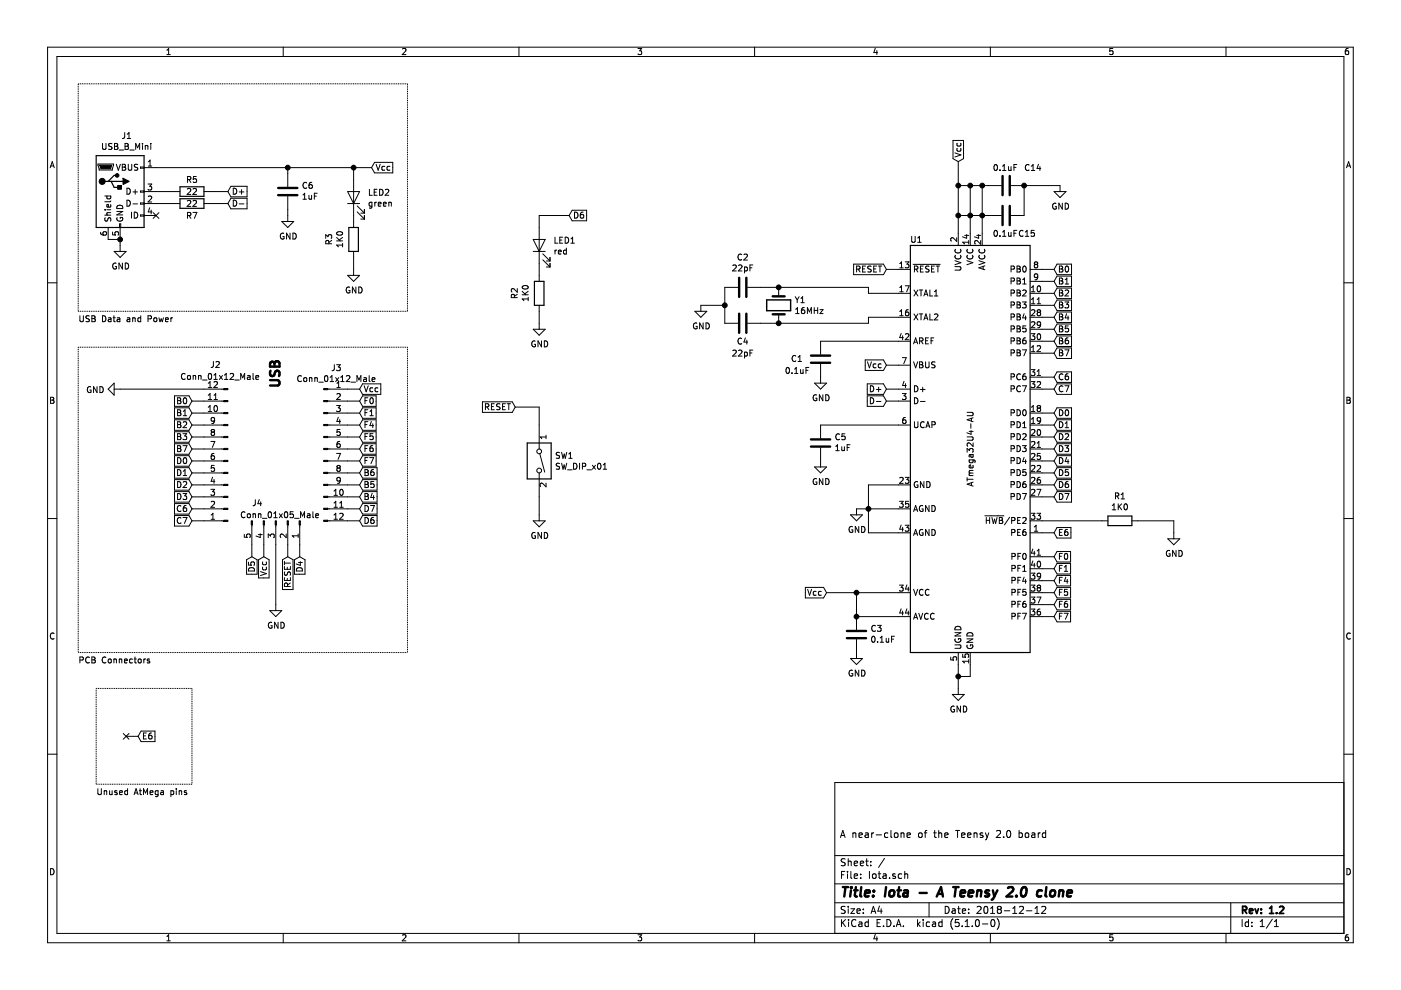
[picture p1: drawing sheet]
EESchema Schematic File Version 4
LIBS:Iota-cache
EELAYER 29 0
EELAYER END
$Descr A4 11693 8268
encoding utf-8
Sheet 1 1
Title "Iota - A Teensy 2.0 clone"
Date "2018-12-12"
Rev "1.2"
Comp ""
Comment1 "A near-clone of the Teensy 2.0 board"
Comment2 ""
Comment3 ""
Comment4 ""
$EndDescr
$Comp
L Connector:Conn_01x12_Male J3
U 1 1
P 2700 3750
F 0 "J3" H 2806 4428 50  0000 C CNN
F 1 "Conn_01x12_Male" H 2806 4337 50  0000 C CNN
F 2 "Connectors_Samtec:SL-112-X-XX_1x12" H 2700 3750 50  0001 C CNN
F 3 "~" H 2700 3750 50  0001 C CNN
	1    2700 3750
	1    0    0    -1  
$EndComp
$Comp
L Connector:Conn_01x12_Male J2
U 1 1
P 1900 3850
F 0 "J2" H 2050 3050 50  0000 R CNN
F 1 "Conn_01x12_Male" H 2300 3150 50  0000 R CNN
F 2 "Connectors_Samtec:SL-112-X-XX_1x12" H 1900 3850 50  0001 C CNN
F 3 "~" H 1900 3850 50  0001 C CNN
	1    1900 3850
	-1   0    0    1   
$EndComp
Text GLabel 8800 2350 2    50   Input ~ 0
B1
Text GLabel 8800 2450 2    50   Input ~ 0
B2
Text GLabel 8800 2550 2    50   Input ~ 0
B3
Wire Wire Line
	8700 2350 8800 2350
Wire Wire Line
	8700 2450 8800 2450
Wire Wire Line
	8700 2550 8800 2550
Text GLabel 8800 2650 2    50   Input ~ 0
B4
Wire Wire Line
	8700 2650 8800 2650
Text GLabel 8800 2750 2    50   Input ~ 0
B5
Wire Wire Line
	8700 2750 8800 2750
Text GLabel 8800 2850 2    50   Input ~ 0
B6
Wire Wire Line
	8700 2850 8800 2850
Text GLabel 8800 3150 2    50   Input ~ 0
C6
Wire Wire Line
	8700 3150 8800 3150
Text GLabel 8800 3450 2    50   Input ~ 0
D0
Wire Wire Line
	8700 3450 8800 3450
Text GLabel 8800 3550 2    50   Input ~ 0
D1
Wire Wire Line
	8700 3550 8800 3550
Text GLabel 8800 3650 2    50   Input ~ 0
D2
Wire Wire Line
	8700 3650 8800 3650
Text GLabel 8800 3750 2    50   Input ~ 0
D3
Wire Wire Line
	8700 3750 8800 3750
Text GLabel 8800 4150 2    50   Input ~ 0
D7
Wire Wire Line
	8700 4150 8800 4150
Wire Wire Line
	9800 4350 9800 4450
$Comp
L power:GND #PWR0101
U 1 1
P 9800 4450
F 0 "#PWR0101" H 9800 4200 50  0001 C CNN
F 1 "GND" H 9805 4277 50  0000 C CNN
F 2 "" H 9800 4450 50  0001 C CNN
F 3 "" H 9800 4450 50  0001 C CNN
	1    9800 4450
	1    0    0    -1  
$EndComp
Text GLabel 8800 4450 2    50   Input ~ 0
E6
Wire Wire Line
	8700 4450 8800 4450
Text GLabel 8800 4850 2    50   Input ~ 0
F4
Wire Wire Line
	8700 4850 8800 4850
Text GLabel 8800 4950 2    50   Input ~ 0
F5
Wire Wire Line
	8700 4950 8800 4950
Text GLabel 8800 5050 2    50   Input ~ 0
F6
Wire Wire Line
	8700 5050 8800 5050
Text GLabel 8800 5150 2    50   Input ~ 0
F7
Wire Wire Line
	8700 5150 8800 5150
$Comp
L Device:Crystal Y1
U 1 1
P 6500 2550
F 0 "Y1" V 6454 2681 50  0000 L CNN
F 1 "16MHz" V 6545 2681 50  0000 L CNN
F 2 "Crystals:Crystal_SMD_0603-2pin_6.0x3.5mm" H 6500 2550 50  0001 C CNN
F 3 "~" H 6500 2550 50  0001 C CNN
	1    6500 2550
	0    1    1    0   
$EndComp
Wire Wire Line
	7250 2400 7250 2450
Wire Wire Line
	7250 2450 7500 2450
Wire Wire Line
	7250 2700 7250 2650
Wire Wire Line
	7250 2650 7500 2650
$Comp
L Device:C C2
U 1 1
P 6200 2400
F 0 "C2" V 5948 2400 50  0000 C CNN
F 1 "22pF" V 6039 2400 50  0000 C CNN
F 2 "Capacitors_SMD:C_0805" H 6238 2250 50  0001 C CNN
F 3 "~" H 6200 2400 50  0001 C CNN
	1    6200 2400
	0    1    1    0   
$EndComp
$Comp
L Device:C C4
U 1 1
P 6200 2700
F 0 "C4" V 6350 2700 50  0000 C CNN
F 1 "22pF" V 6450 2700 50  0000 C CNN
F 2 "Capacitors_SMD:C_0805" H 6238 2550 50  0001 C CNN
F 3 "~" H 6200 2700 50  0001 C CNN
	1    6200 2700
	0    1    1    0   
$EndComp
Wire Wire Line
	6350 2400 6500 2400
Wire Wire Line
	6350 2700 6500 2700
$Comp
L power:GND #PWR0106
U 1 1
P 5850 2550
F 0 "#PWR0106" H 5850 2300 50  0001 C CNN
F 1 "GND" H 5855 2377 50  0000 C CNN
F 2 "" H 5850 2550 50  0001 C CNN
F 3 "" H 5850 2550 50  0001 C CNN
	1    5850 2550
	1    0    0    -1  
$EndComp
Wire Wire Line
	6050 2400 6050 2550
Connection ~ 6050 2550
Wire Wire Line
	6050 2550 6050 2700
$Comp
L Device:C C1
U 1 1
P 6850 3000
F 0 "C1" H 7100 3000 50  0000 R CNN
F 1 "0.1uF" H 7150 3100 50  0000 R CNN
F 2 "Capacitors_SMD:C_0805" H 6888 2850 50  0001 C CNN
F 3 "~" H 6850 3000 50  0001 C CNN
	1    6850 3000
	-1   0    0    1   
$EndComp
$Comp
L power:GND #PWR0108
U 1 1
P 6850 3150
F 0 "#PWR0108" H 6850 2900 50  0001 C CNN
F 1 "GND" H 6855 2977 50  0000 C CNN
F 2 "" H 6850 3150 50  0001 C CNN
F 3 "" H 6850 3150 50  0001 C CNN
	1    6850 3150
	1    0    0    -1  
$EndComp
Text GLabel 7400 3050 0    50   Input ~ 0
Vcc
Wire Wire Line
	7400 3050 7500 3050
$Comp
L Device:C C5
U 1 1
P 6850 3700
F 0 "C5" H 6735 3654 50  0000 R CNN
F 1 "1uF" H 6735 3745 50  0000 R CNN
F 2 "Capacitors_SMD:C_0805" H 6888 3550 50  0001 C CNN
F 3 "~" H 6850 3700 50  0001 C CNN
	1    6850 3700
	-1   0    0    1   
$EndComp
$Comp
L power:GND #PWR0109
U 1 1
P 6850 3850
F 0 "#PWR0109" H 6850 3600 50  0001 C CNN
F 1 "GND" H 6855 3677 50  0000 C CNN
F 2 "" H 6850 3850 50  0001 C CNN
F 3 "" H 6850 3850 50  0001 C CNN
	1    6850 3850
	1    0    0    -1  
$EndComp
Text GLabel 7400 3250 0    50   Input ~ 0
D+
Wire Wire Line
	7400 3250 7500 3250
Text GLabel 7400 3350 0    50   Input ~ 0
D-
Wire Wire Line
	7400 3350 7500 3350
Wire Wire Line
	5850 2550 6050 2550
Connection ~ 6500 2400
Connection ~ 6500 2700
Wire Wire Line
	6500 2400 7250 2400
Wire Wire Line
	6500 2700 7250 2700
$Comp
L Device:C C6
U 1 1
P 2400 1600
F 0 "C6" H 2285 1554 50  0000 R CNN
F 1 "1uF" H 2285 1645 50  0000 R CNN
F 2 "Capacitors_SMD:C_0805" H 2438 1450 50  0001 C CNN
F 3 "~" H 2400 1600 50  0001 C CNN
	1    2400 1600
	-1   0    0    1   
$EndComp
$Comp
L power:GND #PWR0111
U 1 1
P 2400 1800
F 0 "#PWR0111" H 2400 1550 50  0001 C CNN
F 1 "GND" H 2405 1627 50  0000 C CNN
F 2 "" H 2400 1800 50  0001 C CNN
F 3 "" H 2400 1800 50  0001 C CNN
	1    2400 1800
	1    0    0    -1  
$EndComp
Text GLabel 1900 1700 2    50   Input ~ 0
D-
$Comp
L Device:R R7
U 1 1
P 1600 1700
F 0 "R7" V 1700 1700 50  0000 C CNN
F 1 "22" V 1600 1700 50  0000 C CNN
F 2 "Resistors_SMD:R_0805" V 1530 1700 50  0001 C CNN
F 3 "~" H 1600 1700 50  0001 C CNN
	1    1600 1700
	0    1    1    0   
$EndComp
Wire Wire Line
	1300 1600 1450 1600
NoConn ~ 1300 1800
$Comp
L power:GND #PWR0112
U 1 1
P 1000 2050
F 0 "#PWR0112" H 1000 1800 50  0001 C CNN
F 1 "GND" H 1005 1877 50  0000 C CNN
F 2 "" H 1000 2050 50  0001 C CNN
F 3 "" H 1000 2050 50  0001 C CNN
	1    1000 2050
	1    0    0    -1  
$EndComp
Wire Wire Line
	1000 2000 1000 2050
$Comp
L Device:R R5
U 1 1
P 1600 1600
F 0 "R5" V 1500 1600 50  0000 C CNN
F 1 "22" V 1600 1600 50  0000 C CNN
F 2 "Resistors_SMD:R_0805" V 1530 1600 50  0001 C CNN
F 3 "~" H 1600 1600 50  0001 C CNN
	1    1600 1600
	0    1    1    0   
$EndComp
Wire Wire Line
	1300 1700 1450 1700
Wire Wire Line
	1750 1700 1900 1700
Text GLabel 1900 1600 2    50   Input ~ 0
D+
Wire Wire Line
	1750 1600 1900 1600
Text GLabel 3100 1400 2    50   Input ~ 0
Vcc
$Comp
L Device:C C3
U 1 1
P 7150 5300
F 0 "C3" H 7035 5254 50  0000 R CNN
F 1 "0.1uF" H 7035 5345 50  0000 R CNN
F 2 "Capacitors_SMD:C_0805" H 7188 5150 50  0001 C CNN
F 3 "~" H 7150 5300 50  0001 C CNN
	1    7150 5300
	-1   0    0    1   
$EndComp
Text GLabel 3000 3450 2    50   Input ~ 0
F1
Wire Wire Line
	2900 3450 3000 3450
Text GLabel 7400 2250 0    50   Input ~ 0
RESET
Text GLabel 3000 3650 2    50   Input ~ 0
F5
Wire Wire Line
	2900 3650 3000 3650
Text GLabel 3000 3750 2    50   Input ~ 0
F6
Text GLabel 3000 3850 2    50   Input ~ 0
F7
Text GLabel 3000 3950 2    50   Input ~ 0
B6
Text GLabel 3000 4050 2    50   Input ~ 0
B5
Text GLabel 3000 4150 2    50   Input ~ 0
B4
Text GLabel 3000 4250 2    50   Input ~ 0
D7
Text GLabel 3000 4350 2    50   Input ~ 0
D6
Wire Wire Line
	2900 3750 3000 3750
Wire Wire Line
	2900 3850 3000 3850
Wire Wire Line
	2900 3950 3000 3950
Wire Wire Line
	2900 4050 3000 4050
Wire Wire Line
	2900 4150 3000 4150
Wire Wire Line
	2900 4250 3000 4250
Wire Wire Line
	2900 4350 3000 4350
Text GLabel 1600 3350 0    50   Input ~ 0
B0
$Comp
L power:GND #PWR0119
U 1 1
P 1000 3250
F 0 "#PWR0119" H 1000 3000 50  0001 C CNN
F 1 "GND" V 1005 3122 50  0000 R CNN
F 2 "" H 1000 3250 50  0001 C CNN
F 3 "" H 1000 3250 50  0001 C CNN
	1    1000 3250
	0    1    1    0   
$EndComp
Wire Wire Line
	1600 3350 1700 3350
Text GLabel 1600 3650 0    50   Input ~ 0
B3
Text GLabel 1600 3750 0    50   Input ~ 0
B7
Text GLabel 1600 3850 0    50   Input ~ 0
D0
Text GLabel 1600 3950 0    50   Input ~ 0
D1
Text GLabel 1600 4050 0    50   Input ~ 0
D2
Text GLabel 1600 4150 0    50   Input ~ 0
D3
Text GLabel 1600 4250 0    50   Input ~ 0
C6
Text GLabel 1600 4350 0    50   Input ~ 0
C7
Wire Wire Line
	1600 3650 1700 3650
Wire Wire Line
	1600 3750 1700 3750
Wire Wire Line
	1600 3850 1700 3850
Wire Wire Line
	1600 3950 1700 3950
Wire Wire Line
	1600 4050 1700 4050
Wire Wire Line
	1600 4150 1700 4150
Wire Wire Line
	1600 4250 1700 4250
Wire Wire Line
	1600 4350 1700 4350
$Comp
L power:GND #PWR0110
U 1 1
P 8000 5750
F 0 "#PWR0110" H 8000 5500 50  0001 C CNN
F 1 "GND" H 8005 5577 50  0000 C CNN
F 2 "" H 8000 5750 50  0001 C CNN
F 3 "" H 8000 5750 50  0001 C CNN
	1    8000 5750
	1    0    0    -1  
$EndComp
Wire Wire Line
	8100 5550 8100 5650
Wire Wire Line
	8100 5650 8000 5650
Wire Wire Line
	8000 5650 8000 5750
Wire Wire Line
	8000 5550 8000 5650
Connection ~ 8000 5650
Text GLabel 8800 3250 2    50   Input ~ 0
C7
Wire Wire Line
	8700 3250 8800 3250
Text GLabel 8800 2950 2    50   Input ~ 0
B7
Wire Wire Line
	8700 2950 8800 2950
Text GLabel 1150 6150 2    50   Input ~ 0
E6
Text GLabel 8800 4050 2    50   Input ~ 0
D6
Wire Wire Line
	8700 4050 8800 4050
Text GLabel 8800 4750 2    50   Input ~ 0
F1
Text GLabel 8800 4650 2    50   Input ~ 0
F0
Wire Wire Line
	8700 4650 8800 4650
Wire Wire Line
	8700 4750 8800 4750
Wire Wire Line
	1050 6150 1150 6150
Wire Notes Line
	800  5750 1600 5750
Wire Notes Line
	1600 5750 1600 6550
Wire Notes Line
	1600 6550 800  6550
Wire Notes Line
	800  6550 800  5750
Text Notes 800  6650 0    50   ~ 0
Unused AtMega pins
$Comp
L Connector:USB_B_Mini J1
U 1 1
P 1000 1600
F 0 "J1" H 1055 2067 50  0000 C CNN
F 1 "USB_B_Mini" H 1055 1976 50  0000 C CNN
F 2 "Connectors:USB_Mini-B" H 1150 1550 50  0001 C CNN
F 3 "~" H 1150 1550 50  0001 C CNN
	1    1000 1600
	1    0    0    -1  
$EndComp
Wire Wire Line
	900  2000 1000 2000
Connection ~ 1000 2000
$Comp
L power:GND #PWR0122
U 1 1
P 7150 4250
F 0 "#PWR0122" H 7150 4000 50  0001 C CNN
F 1 "GND" H 7155 4077 50  0000 C CNN
F 2 "" H 7150 4250 50  0001 C CNN
F 3 "" H 7150 4250 50  0001 C CNN
	1    7150 4250
	1    0    0    -1  
$EndComp
Wire Wire Line
	7150 4250 7250 4250
Wire Wire Line
	7500 4050 7250 4050
Wire Wire Line
	7250 4050 7250 4250
Connection ~ 7250 4250
Wire Wire Line
	7250 4250 7500 4250
Wire Wire Line
	7500 4450 7250 4450
Wire Wire Line
	7250 4450 7250 4250
$Comp
L Iota:ATmega32U4-AU U1
U 1 1
P 8100 3750
F 0 "U1" H 7650 5500 50  0000 C CNN
F 1 "ATmega32U4-AU" V 8100 3750 50  0000 C CNN
F 2 "Housings_QFP:TQFP-44_10x10mm_Pitch0.8mm" H 8100 3750 50  0001 C CIN
F 3 "http://ww1.microchip.com/downloads/en/DeviceDoc/Atmel-7766-8-bit-AVR-ATmega16U4-32U4_Datasheet.pdf" H 8100 3750 50  0001 C CNN
	1    8100 3750
	1    0    0    -1  
$EndComp
Wire Wire Line
	7150 5150 7500 5150
Wire Wire Line
	7500 4950 7150 4950
Wire Wire Line
	7150 4950 7150 5150
$Comp
L Device:C C14
U 1 1
P 8400 1550
F 0 "C14" V 8250 1850 50  0000 R CNN
F 1 "0.1uF" V 8250 1650 50  0000 R CNN
F 2 "Capacitors_SMD:C_0805" H 8438 1400 50  0001 C CNN
F 3 "~" H 8400 1550 50  0001 C CNN
	1    8400 1550
	0    1    1    0   
$EndComp
Text GLabel 8000 1350 1    50   Input ~ 0
Vcc
Connection ~ 7150 5150
$Comp
L power:GND #PWR0103
U 1 1
P 7150 5450
F 0 "#PWR0103" H 7150 5200 50  0001 C CNN
F 1 "GND" H 7155 5277 50  0000 C CNN
F 2 "" H 7150 5450 50  0001 C CNN
F 3 "" H 7150 5450 50  0001 C CNN
	1    7150 5450
	1    0    0    -1  
$EndComp
Wire Notes Line
	650  2600 650  700 
Text Notes 650  2700 0    50   ~ 0
USB Data and Power
$Comp
L Device:R R1
U 1 1
P 9350 4350
F 0 "R1" V 9143 4350 50  0000 C CNN
F 1 "1K0" V 9234 4350 50  0000 C CNN
F 2 "Resistors_SMD:R_0805" V 9280 4350 50  0001 C CNN
F 3 "~" H 9350 4350 50  0001 C CNN
	1    9350 4350
	0    1    1    0   
$EndComp
Wire Wire Line
	8700 4350 9200 4350
Wire Wire Line
	9500 4350 9800 4350
Wire Wire Line
	6850 2850 7500 2850
Wire Wire Line
	7400 2250 7500 2250
Wire Wire Line
	6850 3550 7500 3550
Text GLabel 8800 2250 2    50   Input ~ 0
B0
Wire Wire Line
	8700 2250 8800 2250
Text Notes 2350 3250 1    79   ~ 16
USB
Text GLabel 6900 4950 0    50   Input ~ 0
Vcc
Wire Wire Line
	6900 4950 7150 4950
Connection ~ 7150 4950
Wire Wire Line
	8000 1350 8000 1550
Wire Wire Line
	8000 1550 8100 1550
Connection ~ 8000 1550
Wire Wire Line
	8000 1550 8000 1800
Wire Wire Line
	8100 1950 8100 1800
Connection ~ 8100 1550
Wire Wire Line
	8100 1550 8200 1550
Wire Wire Line
	8200 1950 8200 1800
Connection ~ 8200 1550
Wire Wire Line
	8200 1550 8250 1550
Text GLabel 3000 3250 2    50   Input ~ 0
Vcc
Wire Wire Line
	2900 3250 3000 3250
Text GLabel 3000 3350 2    50   Input ~ 0
F0
Wire Wire Line
	2900 3350 3000 3350
Text GLabel 3000 3550 2    50   Input ~ 0
F4
Wire Wire Line
	2900 3550 3000 3550
Wire Wire Line
	1000 3250 1700 3250
Text GLabel 1600 3450 0    50   Input ~ 0
B1
Wire Wire Line
	1600 3450 1700 3450
Text GLabel 1600 3550 0    50   Input ~ 0
B2
Wire Wire Line
	1600 3550 1700 3550
Wire Wire Line
	8700 3950 8800 3950
Text GLabel 8800 3950 2    50   Input ~ 0
D5
Wire Wire Line
	8700 3850 8800 3850
Text GLabel 8800 3850 2    50   Input ~ 0
D4
Wire Wire Line
	1300 1400 2400 1400
Wire Wire Line
	2400 1450 2400 1400
Connection ~ 2400 1400
Wire Wire Line
	2400 1400 2950 1400
Wire Wire Line
	2400 1750 2400 1800
$Comp
L Connector:Conn_01x05_Male J4
U 1 1
P 2300 4350
F 0 "J4" V 2150 4150 50  0000 L CNN
F 1 "Conn_01x05_Male" V 2250 4050 50  0000 L CNN
F 2 "Connectors_Samtec:SL-105-X-XX_1x05" H 2300 4350 50  0001 C CNN
F 3 "~" H 2300 4350 50  0001 C CNN
	1    2300 4350
	0    1    1    0   
$EndComp
Text GLabel 2100 4650 3    50   Input ~ 0
D5
Text GLabel 2200 4650 3    50   Input ~ 0
Vcc
$Comp
L power:GND #PWR0104
U 1 1
P 2300 5050
F 0 "#PWR0104" H 2300 4800 50  0001 C CNN
F 1 "GND" H 2305 4877 50  0000 C CNN
F 2 "" H 2300 5050 50  0001 C CNN
F 3 "" H 2300 5050 50  0001 C CNN
	1    2300 5050
	1    0    0    -1  
$EndComp
Text GLabel 2400 4650 3    50   Input ~ 0
RESET
Text GLabel 2500 4650 3    50   Input ~ 0
D4
Wire Wire Line
	2100 4550 2100 4650
Wire Wire Line
	2200 4550 2200 4650
Wire Wire Line
	2300 4550 2300 5050
Wire Wire Line
	2400 4550 2400 4650
Wire Wire Line
	2500 4550 2500 4650
Wire Notes Line
	650  2900 650  5450
NoConn ~ 1050 6150
$Comp
L Device:LED LED1
U 1 1
P 4500 2050
F 0 "LED1" V 4538 1932 50  0000 R CNN
F 1 "red" V 4447 1932 50  0000 R CNN
F 2 "LEDs:LED_Rectangular_W3.9mm_H1.8mm" H 4500 2050 50  0001 C CNN
F 3 "~" H 4500 2050 50  0001 C CNN
	1    4500 2050
	0    -1   -1   0   
$EndComp
$Comp
L Device:R R2
U 1 1
P 4500 2450
F 0 "R2" V 4293 2450 50  0000 C CNN
F 1 "1K0" V 4384 2450 50  0000 C CNN
F 2 "Resistors_SMD:R_0805" V 4430 2450 50  0001 C CNN
F 3 "~" H 4500 2450 50  0001 C CNN
	1    4500 2450
	1    0    0    -1  
$EndComp
$Comp
L power:GND #PWR0105
U 1 1
P 4500 2700
F 0 "#PWR0105" H 4500 2450 50  0001 C CNN
F 1 "GND" H 4505 2527 50  0000 C CNN
F 2 "" H 4500 2700 50  0001 C CNN
F 3 "" H 4500 2700 50  0001 C CNN
	1    4500 2700
	1    0    0    -1  
$EndComp
Wire Wire Line
	4500 2200 4500 2300
Wire Wire Line
	4500 2600 4500 2700
Text GLabel 4750 1800 2    50   Input ~ 0
D6
Wire Wire Line
	4750 1800 4500 1800
Wire Wire Line
	4500 1800 4500 1900
Text GLabel 4300 3400 0    50   Input ~ 0
RESET
$Comp
L Switch:SW_DIP_x01 SW1
U 1 1
P 4500 3850
F 0 "SW1" V 4454 3980 50  0000 L CNN
F 1 "SW_DIP_x01" V 4545 3980 50  0000 L CNN
F 2 "Iota:Switch" H 4500 3850 50  0001 C CNN
F 3 "" H 4500 3850 50  0001 C CNN
	1    4500 3850
	0    1    1    0   
$EndComp
$Comp
L power:GND #PWR0107
U 1 1
P 4500 4300
F 0 "#PWR0107" H 4500 4050 50  0001 C CNN
F 1 "GND" H 4505 4127 50  0000 C CNN
F 2 "" H 4500 4300 50  0001 C CNN
F 3 "" H 4500 4300 50  0001 C CNN
	1    4500 4300
	1    0    0    -1  
$EndComp
Wire Wire Line
	4300 3400 4500 3400
Wire Wire Line
	4500 3400 4500 3550
Wire Wire Line
	4500 4150 4500 4300
Wire Notes Line
	650  700  3400 700 
Wire Notes Line
	650  2600 3400 2600
Wire Notes Line
	3400 700  3400 2600
Wire Notes Line
	650  2900 3400 2900
Wire Notes Line
	3400 2900 3400 5450
Wire Notes Line
	650  5450 3400 5450
Text Notes 650  5550 0    50   ~ 0
PCB Connectors
$Comp
L Device:C C15
U 1 1
P 8400 1800
F 0 "C15" V 8550 2050 50  0000 R CNN
F 1 "0.1uF" V 8550 1900 50  0000 R CNN
F 2 "Capacitors_SMD:C_0805" H 8438 1650 50  0001 C CNN
F 3 "~" H 8400 1800 50  0001 C CNN
	1    8400 1800
	0    1    1    0   
$EndComp
Wire Wire Line
	8250 1800 8200 1800
Connection ~ 8200 1800
Wire Wire Line
	8200 1800 8200 1550
Wire Wire Line
	8200 1800 8100 1800
Connection ~ 8100 1800
Wire Wire Line
	8100 1800 8100 1550
Wire Wire Line
	8000 1800 8100 1800
Connection ~ 8000 1800
Wire Wire Line
	8000 1800 8000 1950
Wire Wire Line
	8550 1800 8550 1550
$Comp
L power:GND #PWR0102
U 1 1
P 8850 1550
F 0 "#PWR0102" H 8850 1300 50  0001 C CNN
F 1 "GND" H 8855 1377 50  0000 C CNN
F 2 "" H 8850 1550 50  0001 C CNN
F 3 "" H 8850 1550 50  0001 C CNN
	1    8850 1550
	1    0    0    -1  
$EndComp
Wire Wire Line
	8550 1550 8850 1550
Connection ~ 8550 1550
$Comp
L Device:R R3
U 1 1
P 2950 2000
F 0 "R3" V 2743 2000 50  0000 C CNN
F 1 "1K0" V 2834 2000 50  0000 C CNN
F 2 "Resistors_SMD:R_0805" V 2880 2000 50  0001 C CNN
F 3 "~" H 2950 2000 50  0001 C CNN
	1    2950 2000
	1    0    0    -1  
$EndComp
$Comp
L Device:LED LED2
U 1 1
P 2950 1650
F 0 "LED2" V 2988 1532 50  0000 R CNN
F 1 "green" V 2897 1532 50  0000 R CNN
F 2 "LEDs:LED_Rectangular_W3.9mm_H1.8mm" H 2950 1650 50  0001 C CNN
F 3 "~" H 2950 1650 50  0001 C CNN
	1    2950 1650
	0    -1   -1   0   
$EndComp
$Comp
L power:GND #PWR0113
U 1 1
P 2950 2250
F 0 "#PWR0113" H 2950 2000 50  0001 C CNN
F 1 "GND" H 2955 2077 50  0000 C CNN
F 2 "" H 2950 2250 50  0001 C CNN
F 3 "" H 2950 2250 50  0001 C CNN
	1    2950 2250
	1    0    0    -1  
$EndComp
Wire Wire Line
	2950 1500 2950 1400
Connection ~ 2950 1400
Wire Wire Line
	2950 1400 3100 1400
Wire Wire Line
	2950 1800 2950 1850
Wire Wire Line
	2950 2150 2950 2250
$EndSCHEMATC
